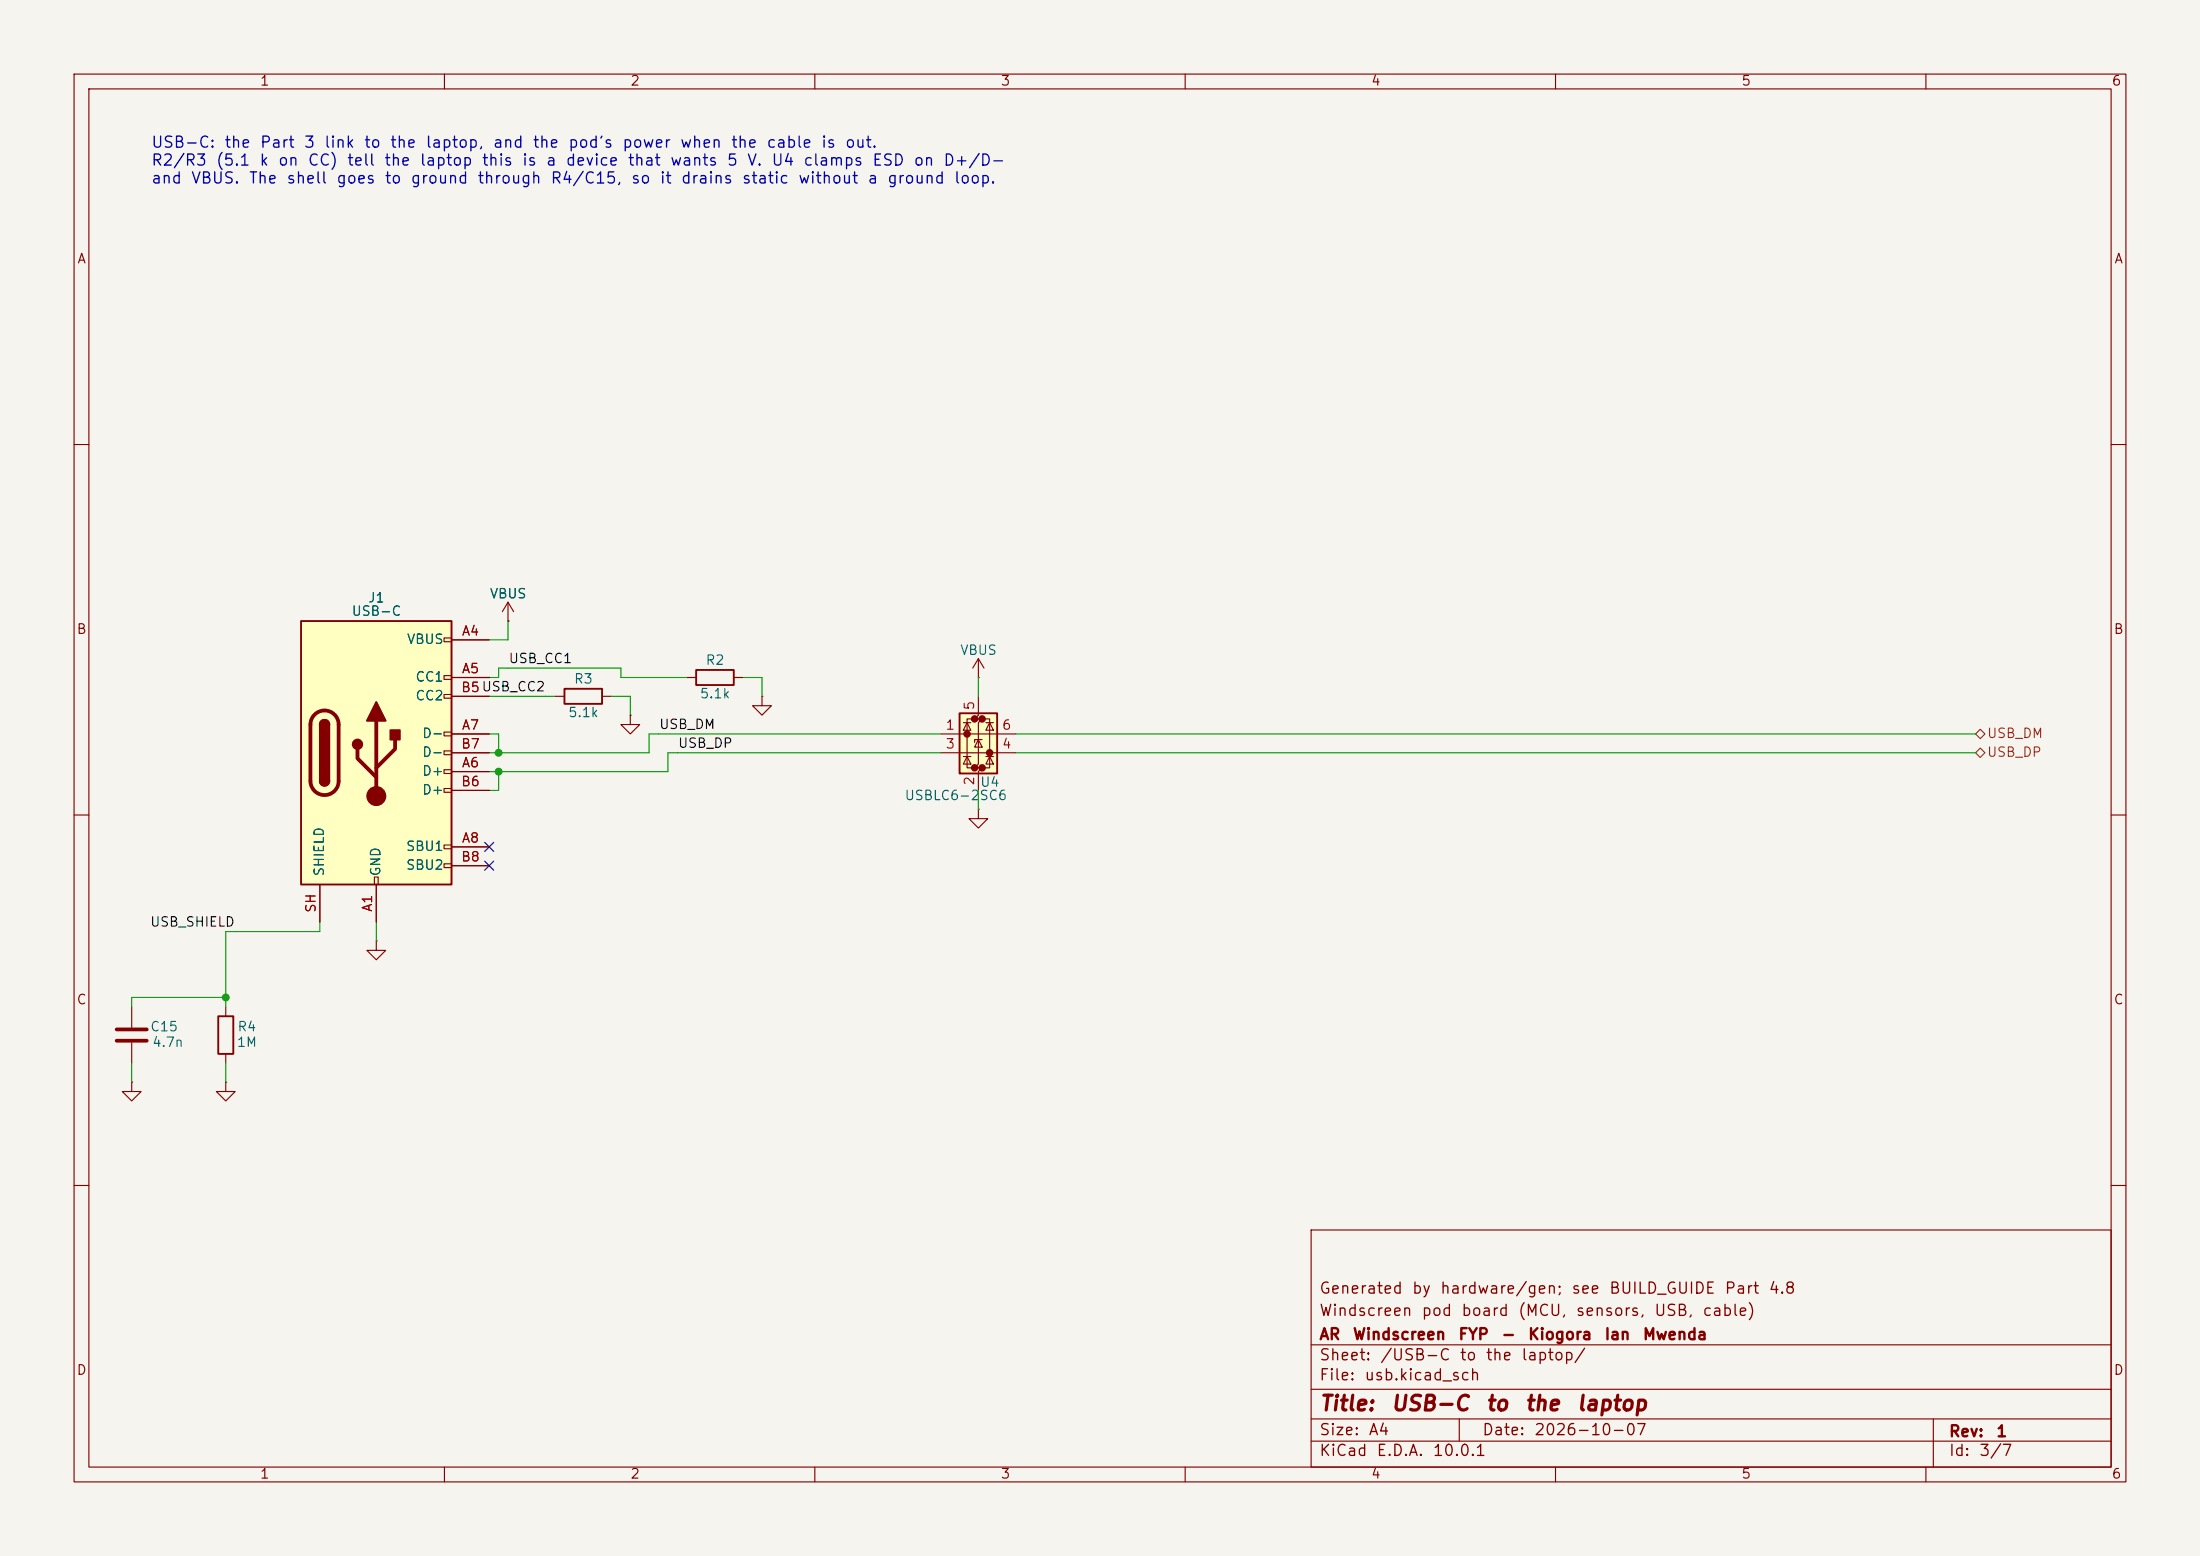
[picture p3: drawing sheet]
(kicad_sch
 (version 20250610)
 (generator "eeschema")
 (generator_version "10.0")
 (paper "A4")
 (title_block
  (title "USB-C to the laptop")
  (date "2026-10-07")
  (rev "1")
  (company "AR Windscreen FYP - Kiogora Ian Mwenda")
  (comment 1 "Windscreen pod board (MCU, sensors, USB, cable)")
  (comment 2 "Generated by hardware/gen; see BUILD_GUIDE Part 4.8"))
 (lib_symbols
  (symbol "Connector:USB_C_Receptacle_USB2.0_16P"
   (pin_names
    (offset 1.016)) (exclude_from_sim no) (in_bom yes) (on_board yes)
   (in_pos_files yes)
   (duplicate_pin_numbers_are_jumpers no)
   (property "Reference" "J" (at 0 22.225 0) (show_name no) (do_not_autoplace no) (effects (font (size 1.27 1.27))))
   (property "Value" "USB_C_Receptacle_USB2.0_16P" (at 0 19.685 0) (show_name no) (do_not_autoplace no) (effects (font (size 1.27 1.27))))
   (property "Footprint" "" (at 3.81 0 0) (show_name no) (do_not_autoplace no) (hide yes) (effects (font (size 1.27 1.27))))
   (property "Datasheet" "https://www.usb.org/sites/default/files/documents/usb_type-c.zip" (at 3.81 0 0) (show_name no) (do_not_autoplace no) (hide yes) (effects (font (size 1.27 1.27))))
   (property "Description" "USB 2.0-only 16P Type-C Receptacle connector" (at 0 0 0) (show_name no) (do_not_autoplace no) (hide yes) (effects (font (size 1.27 1.27))))
   (symbol "USB_C_Receptacle_USB2.0_16P_0_0"
    (rectangle (start -0.254 -17.78) (end 0.254 -16.764) (stroke (width 0) (type default)) (fill (type none)))
    (rectangle (start 10.16 15.494) (end 9.144 14.986) (stroke (width 0) (type default)) (fill (type none)))
    (rectangle (start 10.16 10.414) (end 9.144 9.906) (stroke (width 0) (type default)) (fill (type none)))
    (rectangle (start 10.16 7.874) (end 9.144 7.366) (stroke (width 0) (type default)) (fill (type none)))
    (rectangle (start 10.16 2.794) (end 9.144 2.286) (stroke (width 0) (type default)) (fill (type none)))
    (rectangle (start 10.16 0.254) (end 9.144 -0.254) (stroke (width 0) (type default)) (fill (type none)))
    (rectangle (start 10.16 -2.286) (end 9.144 -2.794) (stroke (width 0) (type default)) (fill (type none)))
    (rectangle (start 10.16 -4.826) (end 9.144 -5.334) (stroke (width 0) (type default)) (fill (type none)))
    (rectangle (start 10.16 -12.446) (end 9.144 -12.954) (stroke (width 0) (type default)) (fill (type none)))
    (rectangle (start 10.16 -14.986) (end 9.144 -15.494) (stroke (width 0) (type default)) (fill (type none))))
   (symbol "USB_C_Receptacle_USB2.0_16P_0_1"
    (rectangle (start -10.16 17.78) (end 10.16 -17.78) (stroke (width 0.254) (type default)) (fill (type background)))
    (polyline (pts (xy -8.89 -3.81) (xy -8.89 3.81)) (stroke (width 0.508) (type default)) (fill (type none)))
    (rectangle (start -7.62 -3.81) (end -6.35 3.81) (stroke (width 0.254) (type default)) (fill (type outline)))
    (arc (start -7.62 3.81) (mid -6.985 4.4423) (end -6.35 3.81) (stroke (width 0.254) (type default)) (fill (type none)))
    (arc (start -7.62 3.81) (mid -6.985 4.4423) (end -6.35 3.81) (stroke (width 0.254) (type default)) (fill (type outline)))
    (arc (start -8.89 3.81) (mid -6.985 5.7067) (end -5.08 3.81) (stroke (width 0.508) (type default)) (fill (type none)))
    (arc (start -5.08 -3.81) (mid -6.985 -5.7067) (end -8.89 -3.81) (stroke (width 0.508) (type default)) (fill (type none)))
    (arc (start -6.35 -3.81) (mid -6.985 -4.4423) (end -7.62 -3.81) (stroke (width 0.254) (type default)) (fill (type none)))
    (arc (start -6.35 -3.81) (mid -6.985 -4.4423) (end -7.62 -3.81) (stroke (width 0.254) (type default)) (fill (type outline)))
    (polyline (pts (xy -5.08 3.81) (xy -5.08 -3.81)) (stroke (width 0.508) (type default)) (fill (type none)))
    (circle (center -2.54 1.143) (radius 0.635) (stroke (width 0.254) (type default)) (fill (type outline)))
    (polyline (pts (xy -1.27 4.318) (xy 0 6.858) (xy 1.27 4.318) (xy -1.27 4.318)) (stroke (width 0.254) (type default)) (fill (type outline)))
    (polyline (pts (xy 0 -2.032) (xy 2.54 0.508) (xy 2.54 1.778)) (stroke (width 0.508) (type default)) (fill (type none)))
    (polyline (pts (xy 0 -3.302) (xy -2.54 -0.762) (xy -2.54 0.508)) (stroke (width 0.508) (type default)) (fill (type none)))
    (polyline (pts (xy 0 -5.842) (xy 0 4.318)) (stroke (width 0.508) (type default)) (fill (type none)))
    (circle (center 0 -5.842) (radius 1.27) (stroke (width 0) (type default)) (fill (type outline)))
    (rectangle (start 1.905 1.778) (end 3.175 3.048) (stroke (width 0.254) (type default)) (fill (type outline))))
   (symbol "USB_C_Receptacle_USB2.0_16P_1_1"
    (pin passive line (at 0 -22.86 90) (length 5.08) (name "GND" (effects (font (size 1.27 1.27)))) (number "A1" (effects (font (size 1.27 1.27)))))
    (pin passive line (at 15.24 15.24 180) (length 5.08) (name "VBUS" (effects (font (size 1.27 1.27)))) (number "A4" (effects (font (size 1.27 1.27)))))
    (pin bidirectional line (at 15.24 10.16 180) (length 5.08) (name "CC1" (effects (font (size 1.27 1.27)))) (number "A5" (effects (font (size 1.27 1.27)))))
    (pin bidirectional line (at 15.24 -2.54 180) (length 5.08) (name "D+" (effects (font (size 1.27 1.27)))) (number "A6" (effects (font (size 1.27 1.27)))))
    (pin bidirectional line (at 15.24 2.54 180) (length 5.08) (name "D-" (effects (font (size 1.27 1.27)))) (number "A7" (effects (font (size 1.27 1.27)))))
    (pin bidirectional line (at 15.24 -12.7 180) (length 5.08) (name "SBU1" (effects (font (size 1.27 1.27)))) (number "A8" (effects (font (size 1.27 1.27)))))
    (pin passive line (at 15.24 15.24 180) (length 5.08) (hide yes) (name "VBUS" (effects (font (size 1.27 1.27)))) (number "A9" (effects (font (size 1.27 1.27)))))
    (pin passive line (at 0 -22.86 90) (length 5.08) (hide yes) (name "GND" (effects (font (size 1.27 1.27)))) (number "A12" (effects (font (size 1.27 1.27)))))
    (pin passive line (at 0 -22.86 90) (length 5.08) (hide yes) (name "GND" (effects (font (size 1.27 1.27)))) (number "B1" (effects (font (size 1.27 1.27)))))
    (pin passive line (at 15.24 15.24 180) (length 5.08) (hide yes) (name "VBUS" (effects (font (size 1.27 1.27)))) (number "B4" (effects (font (size 1.27 1.27)))))
    (pin bidirectional line (at 15.24 7.62 180) (length 5.08) (name "CC2" (effects (font (size 1.27 1.27)))) (number "B5" (effects (font (size 1.27 1.27)))))
    (pin bidirectional line (at 15.24 -5.08 180) (length 5.08) (name "D+" (effects (font (size 1.27 1.27)))) (number "B6" (effects (font (size 1.27 1.27)))))
    (pin bidirectional line (at 15.24 0 180) (length 5.08) (name "D-" (effects (font (size 1.27 1.27)))) (number "B7" (effects (font (size 1.27 1.27)))))
    (pin bidirectional line (at 15.24 -15.24 180) (length 5.08) (name "SBU2" (effects (font (size 1.27 1.27)))) (number "B8" (effects (font (size 1.27 1.27)))))
    (pin passive line (at 15.24 15.24 180) (length 5.08) (hide yes) (name "VBUS" (effects (font (size 1.27 1.27)))) (number "B9" (effects (font (size 1.27 1.27)))))
    (pin passive line (at 0 -22.86 90) (length 5.08) (hide yes) (name "GND" (effects (font (size 1.27 1.27)))) (number "B12" (effects (font (size 1.27 1.27)))))
    (pin passive line (at -7.62 -22.86 90) (length 5.08) (name "SHIELD" (effects (font (size 1.27 1.27)))) (number "SH" (effects (font (size 1.27 1.27))))))
   (embedded_fonts no))
  (symbol "Device:R"
   (pin_numbers (hide yes))
   (pin_names
    (offset 0)) (exclude_from_sim no) (in_bom yes) (on_board yes)
   (in_pos_files yes)
   (duplicate_pin_numbers_are_jumpers no)
   (property "Reference" "R" (at 2.032 0 90) (show_name no) (do_not_autoplace no) (effects (font (size 1.27 1.27))))
   (property "Value" "R" (at 0 0 90) (show_name no) (do_not_autoplace no) (effects (font (size 1.27 1.27))))
   (property "Footprint" "" (at -1.778 0 90) (show_name no) (do_not_autoplace no) (hide yes) (effects (font (size 1.27 1.27))))
   (property "Datasheet" "" (at 0 0 0) (show_name no) (do_not_autoplace no) (hide yes) (effects (font (size 1.27 1.27))))
   (property "Description" "Resistor" (at 0 0 0) (show_name no) (do_not_autoplace no) (hide yes) (effects (font (size 1.27 1.27))))
   (symbol "R_0_1"
    (rectangle (start -1.016 -2.54) (end 1.016 2.54) (stroke (width 0.254) (type default)) (fill (type none))))
   (symbol "R_1_1"
    (pin passive line (at 0 3.81 270) (length 1.27) (name "" (effects (font (size 1.27 1.27)))) (number "1" (effects (font (size 1.27 1.27)))))
    (pin passive line (at 0 -3.81 90) (length 1.27) (name "" (effects (font (size 1.27 1.27)))) (number "2" (effects (font (size 1.27 1.27))))))
   (embedded_fonts no))
  (symbol "Power_Protection:USBLC6-2SC6"
   (embedded_fonts no)
   (property "Reference" "U" (at 0.635 5.715 0) (show_name no) (do_not_autoplace no) (effects (font (size 1.27 1.27)) (justify left)))
   (property "Value" "USBLC6-2SC6" (at 0.635 3.81 0) (show_name no) (do_not_autoplace no) (effects (font (size 1.27 1.27)) (justify left)))
   (property "Footprint" "Package_TO_SOT_SMD:SOT-23-6" (at 1.27 -6.35 0) (show_name no) (do_not_autoplace no) (hide yes) (effects (font (size 1.27 1.27)
    (italic yes)) (justify left)))
   (property "Datasheet" "https://www.st.com/resource/en/datasheet/usblc6-2.pdf" (at 1.27 -8.255 0) (show_name no) (do_not_autoplace no) (hide yes) (effects (font (size 1.27 1.27)) (justify left)))
   (property "Description" "Very low capacitance ESD protection diode, 2 data-line, SOT-23-6" (at 0 0 0) (show_name no) (do_not_autoplace no) (hide yes) (effects (font (size 1.27 1.27))))
   (pin_names (hide yes)) (exclude_from_sim no) (in_bom yes) (on_board yes)
   (in_pos_files yes)
   (duplicate_pin_numbers_are_jumpers no)
   (symbol "USBLC6-2SC6_0_0"
    (circle (center -1.524 0) (radius 0.0001) (stroke (width 0.508) (type default)) (fill (type none)))
    (circle (center -0.508 2.032) (radius 0.0001) (stroke (width 0.508) (type default)) (fill (type none)))
    (circle (center -0.508 -4.572) (radius 0.0001) (stroke (width 0.508) (type default)) (fill (type none)))
    (circle (center 0.508 2.032) (radius 0.0001) (stroke (width 0.508) (type default)) (fill (type none)))
    (circle (center 0.508 -4.572) (radius 0.0001) (stroke (width 0.508) (type default)) (fill (type none)))
    (circle (center 1.524 -2.54) (radius 0.0001) (stroke (width 0.508) (type default)) (fill (type none))))
   (symbol "USBLC6-2SC6_0_1"
    (polyline (pts (xy -2.54 0) (xy 2.54 0)) (stroke (width 0) (type default)) (fill (type none)))
    (polyline (pts (xy -2.54 -2.54) (xy 2.54 -2.54)) (stroke (width 0) (type default)) (fill (type none)))
    (polyline (pts (xy -2.032 0.508) (xy -1.016 0.508) (xy -1.524 1.524) (xy -2.032 0.508)) (stroke (width 0) (type default)) (fill (type none)))
    (polyline (pts (xy -2.032 -3.048) (xy -1.016 -3.048)) (stroke (width 0) (type default)) (fill (type none)))
    (polyline (pts (xy -1.016 1.524) (xy -2.032 1.524)) (stroke (width 0) (type default)) (fill (type none)))
    (polyline (pts (xy -1.016 -4.064) (xy -2.032 -4.064) (xy -1.524 -3.048) (xy -1.016 -4.064)) (stroke (width 0) (type default)) (fill (type none)))
    (polyline (pts (xy -0.508 -1.143) (xy -0.508 -0.762) (xy 0.508 -0.762)) (stroke (width 0) (type default)) (fill (type none)))
    (polyline (pts (xy 0 2.54) (xy -0.508 2.032) (xy 0.508 2.032) (xy 0 1.524) (xy 0 -4.064) (xy -0.508 -4.572) (xy 0.508 -4.572) (xy 0 -5.08)) (stroke (width 0) (type default)) (fill (type none)))
    (polyline (pts (xy 0.508 -1.778) (xy -0.508 -1.778) (xy 0 -0.762) (xy 0.508 -1.778)) (stroke (width 0) (type default)) (fill (type none)))
    (polyline (pts (xy 1.016 1.524) (xy 2.032 1.524)) (stroke (width 0) (type default)) (fill (type none)))
    (polyline (pts (xy 1.016 -3.048) (xy 2.032 -3.048)) (stroke (width 0) (type default)) (fill (type none)))
    (polyline (pts (xy 2.032 0.508) (xy 1.016 0.508) (xy 1.524 1.524) (xy 2.032 0.508)) (stroke (width 0) (type default)) (fill (type none)))
    (polyline (pts (xy 2.032 -4.064) (xy 1.016 -4.064) (xy 1.524 -3.048) (xy 2.032 -4.064)) (stroke (width 0) (type default)) (fill (type none))))
   (symbol "USBLC6-2SC6_1_1"
    (rectangle (start -2.54 2.794) (end 2.54 -5.334) (stroke (width 0.254) (type default)) (fill (type background)))
    (polyline (pts (xy -0.508 2.032) (xy -1.524 2.032) (xy -1.524 -4.572) (xy -0.508 -4.572)) (stroke (width 0) (type default)) (fill (type none)))
    (polyline (pts (xy 0.508 -4.572) (xy 1.524 -4.572) (xy 1.524 2.032) (xy 0.508 2.032)) (stroke (width 0) (type default)) (fill (type none)))
    (pin passive line (at -5.08 0 0) (length 2.54) (name "I/O1" (effects (font (size 1.27 1.27)))) (number "1" (effects (font (size 1.27 1.27)))))
    (pin passive line (at 0 -7.62 90) (length 2.54) (name "GND" (effects (font (size 1.27 1.27)))) (number "2" (effects (font (size 1.27 1.27)))))
    (pin passive line (at -5.08 -2.54 0) (length 2.54) (name "I/O2" (effects (font (size 1.27 1.27)))) (number "3" (effects (font (size 1.27 1.27)))))
    (pin passive line (at 5.08 -2.54 180) (length 2.54) (name "I/O2" (effects (font (size 1.27 1.27)))) (number "4" (effects (font (size 1.27 1.27)))))
    (pin passive line (at 0 5.08 270) (length 2.54) (name "VBUS" (effects (font (size 1.27 1.27)))) (number "5" (effects (font (size 1.27 1.27)))))
    (pin passive line (at 5.08 0 180) (length 2.54) (name "I/O1" (effects (font (size 1.27 1.27)))) (number "6" (effects (font (size 1.27 1.27))))))
   (embedded_fonts no))
  (symbol "Device:C"
   (pin_numbers (hide yes))
   (pin_names
    (offset 0.254)) (exclude_from_sim no) (in_bom yes) (on_board yes)
   (in_pos_files yes)
   (duplicate_pin_numbers_are_jumpers no)
   (property "Reference" "C" (at 0.635 2.54 0) (show_name no) (do_not_autoplace no) (effects (font (size 1.27 1.27)) (justify left)))
   (property "Value" "C" (at 0.635 -2.54 0) (show_name no) (do_not_autoplace no) (effects (font (size 1.27 1.27)) (justify left)))
   (property "Footprint" "" (at 0.9652 -3.81 0) (show_name no) (do_not_autoplace no) (hide yes) (effects (font (size 1.27 1.27))))
   (property "Datasheet" "" (at 0 0 0) (show_name no) (do_not_autoplace no) (hide yes) (effects (font (size 1.27 1.27))))
   (property "Description" "Unpolarized capacitor" (at 0 0 0) (show_name no) (do_not_autoplace no) (hide yes) (effects (font (size 1.27 1.27))))
   (symbol "C_0_1"
    (polyline (pts (xy -2.032 0.762) (xy 2.032 0.762)) (stroke (width 0.508) (type default)) (fill (type none)))
    (polyline (pts (xy -2.032 -0.762) (xy 2.032 -0.762)) (stroke (width 0.508) (type default)) (fill (type none))))
   (symbol "C_1_1"
    (pin passive line (at 0 3.81 270) (length 2.794) (name "" (effects (font (size 1.27 1.27)))) (number "1" (effects (font (size 1.27 1.27)))))
    (pin passive line (at 0 -3.81 90) (length 2.794) (name "" (effects (font (size 1.27 1.27)))) (number "2" (effects (font (size 1.27 1.27))))))
   (embedded_fonts no))
  (symbol "power:GND"
   (power global)
   (pin_numbers (hide yes))
   (pin_names
    (offset 0) (hide yes)) (exclude_from_sim no) (in_bom yes) (on_board yes)
   (in_pos_files yes)
   (duplicate_pin_numbers_are_jumpers no)
   (property "Reference" "#PWR" (at 0 -6.35 0) (show_name no) (do_not_autoplace no) (hide yes) (effects (font (size 1.27 1.27))))
   (property "Value" "GND" (at 0 -3.81 0) (show_name no) (do_not_autoplace no) (effects (font (size 1.27 1.27))))
   (property "Footprint" "" (at 0 0 0) (show_name no) (do_not_autoplace no) (hide yes) (effects (font (size 1.27 1.27))))
   (property "Datasheet" "" (at 0 0 0) (show_name no) (do_not_autoplace no) (hide yes) (effects (font (size 1.27 1.27))))
   (property "Description" "Power symbol creates a global label with name \"GND\" , ground" (at 0 0 0) (show_name no) (do_not_autoplace no) (hide yes) (effects (font (size 1.27 1.27))))
   (symbol "GND_0_1"
    (polyline (pts (xy 0 0) (xy 0 -1.27) (xy 1.27 -1.27) (xy 0 -2.54) (xy -1.27 -1.27) (xy 0 -1.27)) (stroke (width 0) (type default)) (fill (type none))))
   (symbol "GND_1_1"
    (pin power_in line (at 0 0 270) (length 0) (name "" (effects (font (size 1.27 1.27)))) (number "1" (effects (font (size 1.27 1.27))))))
   (embedded_fonts no))
  (symbol "power:VBUS"
   (power global)
   (pin_numbers (hide yes))
   (pin_names
    (offset 0) (hide yes)) (exclude_from_sim no) (in_bom yes) (on_board yes)
   (in_pos_files yes)
   (duplicate_pin_numbers_are_jumpers no)
   (property "Reference" "#PWR" (at 0 -3.81 0) (show_name no) (do_not_autoplace no) (hide yes) (effects (font (size 1.27 1.27))))
   (property "Value" "VBUS" (at 0 3.556 0) (show_name no) (do_not_autoplace no) (effects (font (size 1.27 1.27))))
   (property "Footprint" "" (at 0 0 0) (show_name no) (do_not_autoplace no) (hide yes) (effects (font (size 1.27 1.27))))
   (property "Datasheet" "" (at 0 0 0) (show_name no) (do_not_autoplace no) (hide yes) (effects (font (size 1.27 1.27))))
   (property "Description" "Power symbol creates a global label with name \"VBUS\"" (at 0 0 0) (show_name no) (do_not_autoplace no) (hide yes) (effects (font (size 1.27 1.27))))
   (symbol "VBUS_0_1"
    (polyline (pts (xy -0.762 1.27) (xy 0 2.54)) (stroke (width 0) (type default)) (fill (type none)))
    (polyline (pts (xy 0 2.54) (xy 0.762 1.27)) (stroke (width 0) (type default)) (fill (type none)))
    (polyline (pts (xy 0 0) (xy 0 2.54)) (stroke (width 0) (type default)) (fill (type none))))
   (symbol "VBUS_1_1"
    (pin power_in line (at 0 0 90) (length 0) (name "" (effects (font (size 1.27 1.27)))) (number "1" (effects (font (size 1.27 1.27))))))
   (embedded_fonts no)))
 (text "USB-C: the Part 3 link to the laptop, and the pod's power when the cable is out.\nR2/R3 (5.1 k on CC) tell the laptop this is a device that wants 5 V. U4 clamps ESD on D+/D-\nand VBUS. The shell goes to ground through R4/C15, so it drains static without a ground loop."
  (exclude_from_sim no)
  (at 20.32 25.4 0)
  (effects (font (size 1.5 1.5)) (justify left bottom)))
 (symbol
  (lib_id "Connector:USB_C_Receptacle_USB2.0_16P")
  (at 50.8 101.6 0)
  (unit 1)
  (exclude_from_sim no)
  (in_bom yes)
  (on_board yes)
  (dnp no)
  (property "Reference" "J1" (at 50.8 80.77 0) (effects (font (size 1.27 1.27))))
  (property "Value" "USB-C" (at 50.8 82.57 0) (effects (font (size 1.27 1.27))))
  (property "Footprint" "Connector_USB:USB_C_Receptacle_GCT_USB4105-xx-A_16P_TopMnt_Horizontal" (at 50.8 101.6 0) (hide yes) (effects (font (size 1.27 1.27))))
  (property "Datasheet" "" (at 50.8 101.6 0) (hide yes) (effects (font (size 1.27 1.27))))
  (property "Description" "to the laptop: the Part 3 protocol; also powers the pod when the cable is out" (at 50.8 101.6 0) (hide yes) (effects (font (size 1.27 1.27))))
  (pin "A1")
  (pin "A4")
  (pin "A5")
  (pin "A6")
  (pin "A7")
  (pin "A8")
  (pin "A9")
  (pin "A12")
  (pin "B1")
  (pin "B4")
  (pin "B5")
  (pin "B6")
  (pin "B7")
  (pin "B8")
  (pin "B9")
  (pin "B12")
  (pin "SH"))
 (symbol
  (lib_id "Device:R")
  (at 78.74 93.98 90)
  (unit 1)
  (exclude_from_sim no)
  (in_bom yes)
  (on_board yes)
  (dnp no)
  (property "Reference" "R3" (at 78.74 91.714 90) (effects (font (size 1.27 1.27))))
  (property "Value" "5.1k" (at 78.74 96.246 90) (effects (font (size 1.27 1.27))))
  (property "Footprint" "Resistor_SMD:R_0805_2012Metric" (at 78.74 93.98 0) (hide yes) (effects (font (size 1.27 1.27))))
  (property "Datasheet" "" (at 78.74 93.98 0) (hide yes) (effects (font (size 1.27 1.27))))
  (property "Description" "" (at 78.74 93.98 0) (hide yes) (effects (font (size 1.27 1.27))))
  (pin "1")
  (pin "2"))
 (symbol
  (lib_id "Device:R")
  (at 96.52 91.44 90)
  (unit 1)
  (exclude_from_sim no)
  (in_bom yes)
  (on_board yes)
  (dnp no)
  (property "Reference" "R2" (at 96.52 89.174 90) (effects (font (size 1.27 1.27))))
  (property "Value" "5.1k" (at 96.52 93.706 90) (effects (font (size 1.27 1.27))))
  (property "Footprint" "Resistor_SMD:R_0805_2012Metric" (at 96.52 91.44 0) (hide yes) (effects (font (size 1.27 1.27))))
  (property "Datasheet" "" (at 96.52 91.44 0) (hide yes) (effects (font (size 1.27 1.27))))
  (property "Description" "identifies a USB-C sink: the laptop supplies 5 V" (at 96.52 91.44 0) (hide yes) (effects (font (size 1.27 1.27))))
  (pin "1")
  (pin "2"))
 (symbol
  (lib_id "Power_Protection:USBLC6-2SC6")
  (at 132.08 99.06 0)
  (unit 1)
  (exclude_from_sim no)
  (in_bom yes)
  (on_board yes)
  (dnp no)
  (property "Reference" "U4" (at 133.604 105.644 0) (effects (font (size 1.27 1.27))))
  (property "Value" "USBLC6-2SC6" (at 129.032 107.444 0) (effects (font (size 1.27 1.27))))
  (property "Footprint" "Package_TO_SOT_SMD:SOT-23-6" (at 132.08 99.06 0) (hide yes) (effects (font (size 1.27 1.27))))
  (property "Datasheet" "" (at 132.08 99.06 0) (hide yes) (effects (font (size 1.27 1.27))))
  (property "Description" "USB ESD protection" (at 132.08 99.06 0) (hide yes) (effects (font (size 1.27 1.27))))
  (pin "1")
  (pin "2")
  (pin "3")
  (pin "4")
  (pin "5")
  (pin "6"))
 (symbol
  (lib_id "Device:R")
  (at 30.48 139.7 0)
  (unit 1)
  (exclude_from_sim no)
  (in_bom yes)
  (on_board yes)
  (dnp no)
  (property "Reference" "R4" (at 33.312 138.65 0) (effects (font (size 1.27 1.27))))
  (property "Value" "1M" (at 33.312 140.75 0) (effects (font (size 1.27 1.27))))
  (property "Footprint" "Resistor_SMD:R_0805_2012Metric" (at 30.48 139.7 0) (hide yes) (effects (font (size 1.27 1.27))))
  (property "Datasheet" "" (at 30.48 139.7 0) (hide yes) (effects (font (size 1.27 1.27))))
  (property "Description" "" (at 30.48 139.7 0) (hide yes) (effects (font (size 1.27 1.27))))
  (pin "1")
  (pin "2"))
 (symbol
  (lib_id "Device:C")
  (at 17.78 139.7 0)
  (unit 1)
  (exclude_from_sim no)
  (in_bom yes)
  (on_board yes)
  (dnp no)
  (property "Reference" "C15" (at 22.136 138.65 0) (effects (font (size 1.27 1.27))))
  (property "Value" "4.7n" (at 22.644 140.75 0) (effects (font (size 1.27 1.27))))
  (property "Footprint" "Capacitor_SMD:C_0805_2012Metric" (at 17.78 139.7 0) (hide yes) (effects (font (size 1.27 1.27))))
  (property "Datasheet" "" (at 17.78 139.7 0) (hide yes) (effects (font (size 1.27 1.27))))
  (property "Description" "" (at 17.78 139.7 0) (hide yes) (effects (font (size 1.27 1.27))))
  (pin "1")
  (pin "2"))
 (no_connect
  (at 66.04 114.3))
 (no_connect
  (at 66.04 116.84))
 (wire
  (pts (xy 50.8 124.46) (xy 50.8 127.0))
  (stroke (width 0) (type default)))
 (symbol
  (lib_id "power:GND")
  (at 50.8 127.0 0)
  (unit 1)
  (exclude_from_sim no)
  (in_bom yes)
  (on_board yes)
  (dnp no)
  (property "Reference" "#PWR009" (at 50.8 127.0 0) (hide yes) (effects (font (size 1.27 1.27))))
  (property "Value" "GND" (at 50.8 123.4 0) (hide yes) (effects (font (size 1.27 1.27))))
  (property "Footprint" "" (at 50.8 127.0 0) (hide yes) (effects (font (size 1.27 1.27))))
  (property "Datasheet" "" (at 50.8 127.0 0) (hide yes) (effects (font (size 1.27 1.27))))
  (pin "1"))
 (wire
  (pts (xy 66.04 86.36) (xy 68.58 86.36))
  (stroke (width 0) (type default)))
 (wire
  (pts (xy 68.58 86.36) (xy 68.58 83.82))
  (stroke (width 0) (type default)))
 (symbol
  (lib_id "power:VBUS")
  (at 68.58 83.82 0)
  (unit 1)
  (exclude_from_sim no)
  (in_bom yes)
  (on_board yes)
  (dnp no)
  (property "Reference" "#PWR010" (at 68.58 83.82 0) (hide yes) (effects (font (size 1.27 1.27))))
  (property "Value" "VBUS" (at 68.58 80.22 0) (effects (font (size 1.27 1.27))))
  (property "Footprint" "" (at 68.58 83.82 0) (hide yes) (effects (font (size 1.27 1.27))))
  (property "Datasheet" "" (at 68.58 83.82 0) (hide yes) (effects (font (size 1.27 1.27))))
  (pin "1"))
 (wire
  (pts (xy 82.55 93.98) (xy 85.09 93.98))
  (stroke (width 0) (type default)))
 (wire
  (pts (xy 85.09 93.98) (xy 85.09 96.52))
  (stroke (width 0) (type default)))
 (symbol
  (lib_id "power:GND")
  (at 85.09 96.52 0)
  (unit 1)
  (exclude_from_sim no)
  (in_bom yes)
  (on_board yes)
  (dnp no)
  (property "Reference" "#PWR011" (at 85.09 96.52 0) (hide yes) (effects (font (size 1.27 1.27))))
  (property "Value" "GND" (at 85.09 92.92 0) (hide yes) (effects (font (size 1.27 1.27))))
  (property "Footprint" "" (at 85.09 96.52 0) (hide yes) (effects (font (size 1.27 1.27))))
  (property "Datasheet" "" (at 85.09 96.52 0) (hide yes) (effects (font (size 1.27 1.27))))
  (pin "1"))
 (wire
  (pts (xy 100.33 91.44) (xy 102.87 91.44))
  (stroke (width 0) (type default)))
 (wire
  (pts (xy 102.87 91.44) (xy 102.87 93.98))
  (stroke (width 0) (type default)))
 (symbol
  (lib_id "power:GND")
  (at 102.87 93.98 0)
  (unit 1)
  (exclude_from_sim no)
  (in_bom yes)
  (on_board yes)
  (dnp no)
  (property "Reference" "#PWR012" (at 102.87 93.98 0) (hide yes) (effects (font (size 1.27 1.27))))
  (property "Value" "GND" (at 102.87 90.38 0) (hide yes) (effects (font (size 1.27 1.27))))
  (property "Footprint" "" (at 102.87 93.98 0) (hide yes) (effects (font (size 1.27 1.27))))
  (property "Datasheet" "" (at 102.87 93.98 0) (hide yes) (effects (font (size 1.27 1.27))))
  (pin "1"))
 (wire
  (pts (xy 132.08 106.68) (xy 132.08 109.22))
  (stroke (width 0) (type default)))
 (symbol
  (lib_id "power:GND")
  (at 132.08 109.22 0)
  (unit 1)
  (exclude_from_sim no)
  (in_bom yes)
  (on_board yes)
  (dnp no)
  (property "Reference" "#PWR013" (at 132.08 109.22 0) (hide yes) (effects (font (size 1.27 1.27))))
  (property "Value" "GND" (at 132.08 105.62 0) (hide yes) (effects (font (size 1.27 1.27))))
  (property "Footprint" "" (at 132.08 109.22 0) (hide yes) (effects (font (size 1.27 1.27))))
  (property "Datasheet" "" (at 132.08 109.22 0) (hide yes) (effects (font (size 1.27 1.27))))
  (pin "1"))
 (wire
  (pts (xy 132.08 93.98) (xy 132.08 91.44))
  (stroke (width 0) (type default)))
 (symbol
  (lib_id "power:VBUS")
  (at 132.08 91.44 0)
  (unit 1)
  (exclude_from_sim no)
  (in_bom yes)
  (on_board yes)
  (dnp no)
  (property "Reference" "#PWR014" (at 132.08 91.44 0) (hide yes) (effects (font (size 1.27 1.27))))
  (property "Value" "VBUS" (at 132.08 87.84 0) (effects (font (size 1.27 1.27))))
  (property "Footprint" "" (at 132.08 91.44 0) (hide yes) (effects (font (size 1.27 1.27))))
  (property "Datasheet" "" (at 132.08 91.44 0) (hide yes) (effects (font (size 1.27 1.27))))
  (pin "1"))
 (wire
  (pts (xy 30.48 143.51) (xy 30.48 146.05))
  (stroke (width 0) (type default)))
 (symbol
  (lib_id "power:GND")
  (at 30.48 146.05 0)
  (unit 1)
  (exclude_from_sim no)
  (in_bom yes)
  (on_board yes)
  (dnp no)
  (property "Reference" "#PWR015" (at 30.48 146.05 0) (hide yes) (effects (font (size 1.27 1.27))))
  (property "Value" "GND" (at 30.48 142.45 0) (hide yes) (effects (font (size 1.27 1.27))))
  (property "Footprint" "" (at 30.48 146.05 0) (hide yes) (effects (font (size 1.27 1.27))))
  (property "Datasheet" "" (at 30.48 146.05 0) (hide yes) (effects (font (size 1.27 1.27))))
  (pin "1"))
 (wire
  (pts (xy 17.78 143.51) (xy 17.78 146.05))
  (stroke (width 0) (type default)))
 (symbol
  (lib_id "power:GND")
  (at 17.78 146.05 0)
  (unit 1)
  (exclude_from_sim no)
  (in_bom yes)
  (on_board yes)
  (dnp no)
  (property "Reference" "#PWR016" (at 17.78 146.05 0) (hide yes) (effects (font (size 1.27 1.27))))
  (property "Value" "GND" (at 17.78 142.45 0) (hide yes) (effects (font (size 1.27 1.27))))
  (property "Footprint" "" (at 17.78 146.05 0) (hide yes) (effects (font (size 1.27 1.27))))
  (property "Datasheet" "" (at 17.78 146.05 0) (hide yes) (effects (font (size 1.27 1.27))))
  (pin "1"))
 (hierarchical_label "USB_DM"
  (shape bidirectional)
  (at 266.7 99.06 0)
  (effects (font (size 1.27 1.27)) (justify left)))
 (hierarchical_label "USB_DP"
  (shape bidirectional)
  (at 266.7 101.6 0)
  (effects (font (size 1.27 1.27)) (justify left)))
 (label "USB_CC2"
  (at 73.66 93.98 0)
  (effects (font (size 1.27 1.27)) (justify right bottom)))
 (label "USB_CC1"
  (at 68.58 90.17 0)
  (effects (font (size 1.27 1.27)) (justify left bottom)))
 (label "USB_SHIELD"
  (at 31.75 125.73 0)
  (effects (font (size 1.27 1.27)) (justify right bottom)))
 (label "USB_DM"
  (at 88.9 99.06 0)
  (effects (font (size 1.27 1.27)) (justify left bottom)))
 (label "USB_DP"
  (at 91.44 101.6 0)
  (effects (font (size 1.27 1.27)) (justify left bottom)))
 (wire
  (pts (xy 66.04 93.98) (xy 73.66 93.98))
  (stroke (width 0) (type default)))
 (wire
  (pts (xy 73.66 93.98) (xy 74.93 93.98))
  (stroke (width 0) (type default)))
 (wire
  (pts (xy 66.04 91.44) (xy 67.31 91.44))
  (stroke (width 0) (type default)))
 (wire
  (pts (xy 67.31 90.17) (xy 67.31 91.44))
  (stroke (width 0) (type default)))
 (wire
  (pts (xy 67.31 90.17) (xy 68.58 90.17))
  (stroke (width 0) (type default)))
 (wire
  (pts (xy 68.58 90.17) (xy 83.82 90.17))
  (stroke (width 0) (type default)))
 (wire
  (pts (xy 83.82 90.17) (xy 83.82 91.44))
  (stroke (width 0) (type default)))
 (wire
  (pts (xy 83.82 91.44) (xy 92.71 91.44))
  (stroke (width 0) (type default)))
 (wire
  (pts (xy 17.78 134.62) (xy 17.78 135.89))
  (stroke (width 0) (type default)))
 (wire
  (pts (xy 17.78 134.62) (xy 30.48 134.62))
  (stroke (width 0) (type default)))
 (wire
  (pts (xy 30.48 125.73) (xy 30.48 134.62))
  (stroke (width 0) (type default)))
 (wire
  (pts (xy 30.48 125.73) (xy 31.75 125.73))
  (stroke (width 0) (type default)))
 (wire
  (pts (xy 30.48 134.62) (xy 30.48 135.89))
  (stroke (width 0) (type default)))
 (wire
  (pts (xy 31.75 125.73) (xy 43.18 125.73))
  (stroke (width 0) (type default)))
 (wire
  (pts (xy 43.18 124.46) (xy 43.18 125.73))
  (stroke (width 0) (type default)))
 (junction
  (at 30.48 134.62)
  (diameter 0)
  (color 0 0 0 0))
 (wire
  (pts (xy 66.04 99.06) (xy 67.31 99.06))
  (stroke (width 0) (type default)))
 (wire
  (pts (xy 66.04 101.6) (xy 67.31 101.6))
  (stroke (width 0) (type default)))
 (wire
  (pts (xy 67.31 99.06) (xy 67.31 101.6))
  (stroke (width 0) (type default)))
 (wire
  (pts (xy 67.31 101.6) (xy 87.63 101.6))
  (stroke (width 0) (type default)))
 (wire
  (pts (xy 87.63 99.06) (xy 87.63 101.6))
  (stroke (width 0) (type default)))
 (wire
  (pts (xy 87.63 99.06) (xy 88.9 99.06))
  (stroke (width 0) (type default)))
 (wire
  (pts (xy 88.9 99.06) (xy 127.0 99.06))
  (stroke (width 0) (type default)))
 (wire
  (pts (xy 137.16 99.06) (xy 266.7 99.06))
  (stroke (width 0) (type default)))
 (junction
  (at 67.31 101.6)
  (diameter 0)
  (color 0 0 0 0))
 (wire
  (pts (xy 66.04 104.14) (xy 67.31 104.14))
  (stroke (width 0) (type default)))
 (wire
  (pts (xy 66.04 106.68) (xy 67.31 106.68))
  (stroke (width 0) (type default)))
 (wire
  (pts (xy 67.31 104.14) (xy 67.31 106.68))
  (stroke (width 0) (type default)))
 (wire
  (pts (xy 67.31 104.14) (xy 90.17 104.14))
  (stroke (width 0) (type default)))
 (wire
  (pts (xy 90.17 101.6) (xy 90.17 104.14))
  (stroke (width 0) (type default)))
 (wire
  (pts (xy 90.17 101.6) (xy 91.44 101.6))
  (stroke (width 0) (type default)))
 (wire
  (pts (xy 91.44 101.6) (xy 127.0 101.6))
  (stroke (width 0) (type default)))
 (wire
  (pts (xy 137.16 101.6) (xy 266.7 101.6))
  (stroke (width 0) (type default)))
 (junction
  (at 67.31 104.14)
  (diameter 0)
  (color 0 0 0 0))
 (embedded_fonts no))
